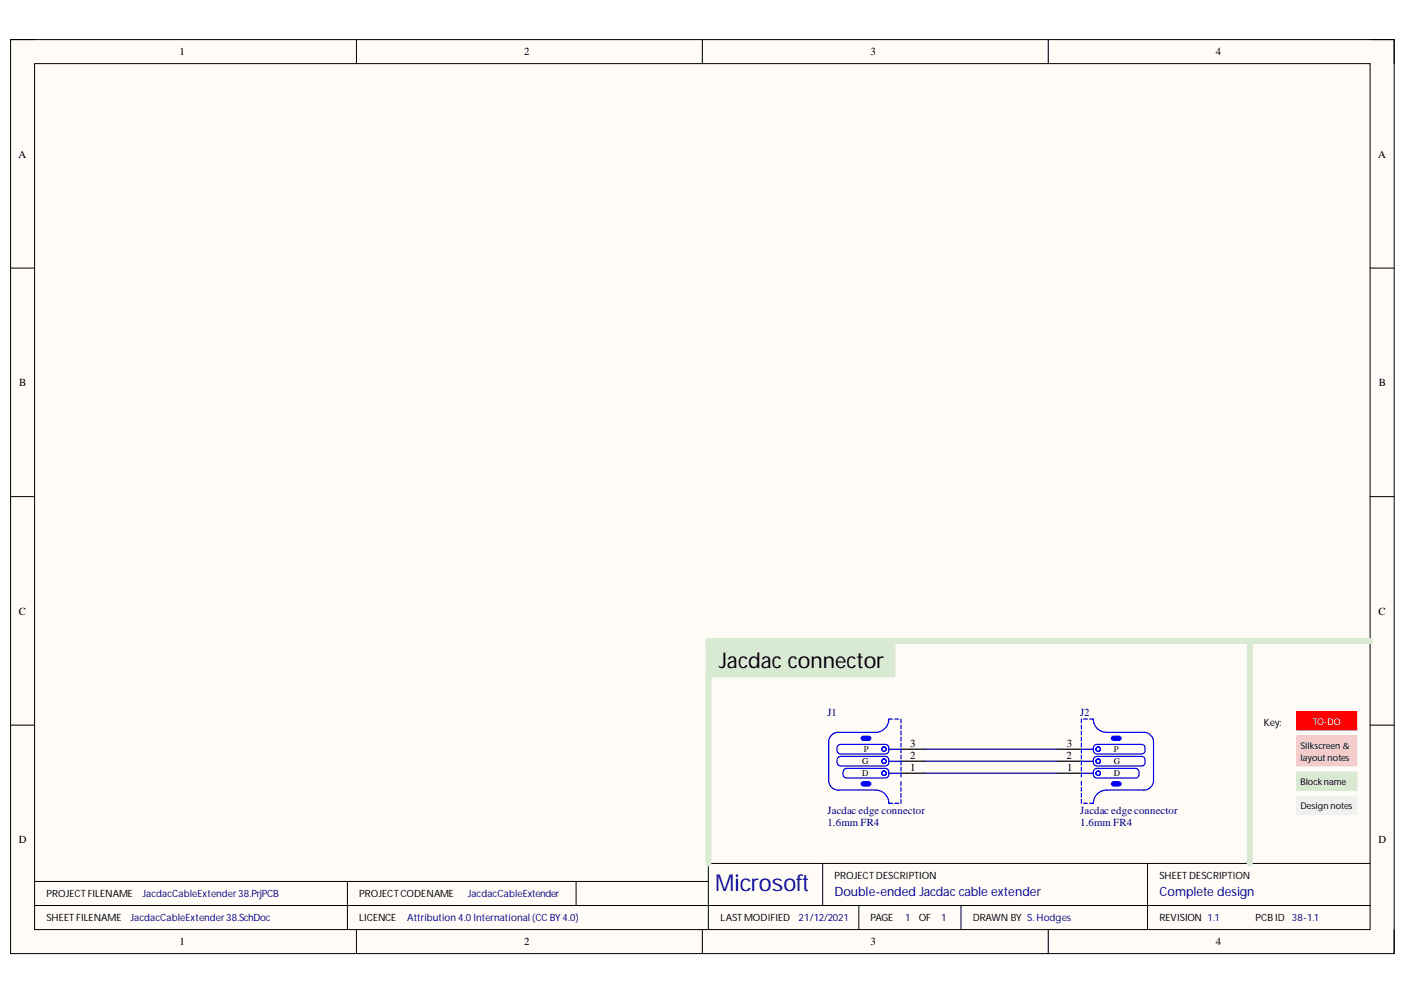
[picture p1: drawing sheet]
<svg xmlns="http://www.w3.org/2000/svg" width="297mm" height="210mm" viewBox="0 0 297 210" stroke-linecap="round" stroke-linejoin="round" font-family="sans-serif">
<path d="M2.2 8.4h292.3v193h-292.3z" fill-rule="evenodd" fill="#fffcf8"/>
<path d="M2.2 8.4h292.3v193h-292.3z" fill="none" stroke="#000" stroke-width=".21"/>
<path d="M7.3 13.4h282.2v182.9h-282.2z" fill-rule="evenodd" fill="#fffcf8"/>
<g fill="none" stroke="#000" stroke-width=".21">
<path d="M2.2 8.4h5.1M7.3 13.4h282.2v182.9h-282.2zM75.3 8.4v5M148.4 8.4v5M221.5 8.4v5M289.5 8.4h5v5M2.2 56.6h5.1M289.5 56.6h5M2.2 104.9h5.1M289.5 104.9h5M2.2 153.1h5.1M289.5 153.1h5"/>
<path d="M7.3 191.2h282.2M7.3 186.1h142.3M73.4 186.1v10.2M75.3 196.3v5.1M121.7 186.1v5.1M148.4 196.3v5.1M173.8 182.3v8.9M181.4 191.2v5.1M203 191.2v5.1M221.5 196.3v5.1M242.4 182.3v14M289.5 182.3h-139.9v14"/>
<path d="M294.5 196.3v5.1"/>
</g>
<path d="M149.6 135.3h39.5v7.7h-39.5z" fill-rule="evenodd" fill="#d9ead3"/>
<path d="M149.6 135.3h39.5v7.7h-39.5z" fill="none" stroke="#d9ead3" stroke-width=".21"/>
<path d="M190.3 158.2h5.1M190.3 160.7h5.1M190.3 163.3h5.1" fill="none" stroke="#000" stroke-width=".25"/>
<g fill="none" stroke="#00f" stroke-width=".25">
<path d="M177.1 160l.5-.3h9.4a1.05 1.05 0 0 1 .8 1 1.05 1.05 0 0 1-.8 1.1h-9.4a1.05 1.05 0 0 1-.8-.8 1.05 1.05 0 0 1 .3-1zM177.1 157.4l.5-.2h9.4a1.05 1.05 0 0 1 .8 1 1.05 1.05 0 0 1-.8 1h-9.4a1.05 1.05 0 0 1-.8-.7 1.05 1.05 0 0 1 .3-1.1zM187.8 158.2h2.5v.8M188.6 151.9h-.8a2.79 2.79 0 0 1-2.8 2.7h-7.9a2.03 2.03 0 0 0-2 2.1v8.1a2.03 2.03 0 0 0 2 2h7.9a2.79 2.79 0 0 1 2.8 2.8h.8M189.1 151.9h.7M190.3 151.9v.7M190.3 153.1v.8M190.3 154.4v.8M190.3 155.7v.8M190.3 156.9v.8M190.3 159.5v.8M178.3 162.5l.6-.2h8.1a1.05 1.05 0 0 1 .8 1 1.05 1.05 0 0 1-.8 1h-8.1a1.06 1.06 0 0 1-.6-1.8z"/>
<path d="M187.8 160.7h2.5v.8M187.8 163.3h2.5v.8M189.1 169.6h.7M190.3 162v.8M190.3 165v.8M190.3 166.3v.8M190.3 167.6v.8M190.3 168.8v.8"/>
<circle cx="186.8" cy="158.2" r=".47"/>
<circle cx="186.8" cy="160.7" r=".47"/>
<circle cx="186.8" cy="163.3" r=".47"/>
</g>
<path d="M182 155.7a1.75 1.75 0 0 1 1.7-.2 .42 .42 0 0 1 .3 .4 .42 .42 0 0 1-.3 .4 1.75 1.75 0 0 1-1.7-.2z" fill="#00f"/>
<path d="M182 155.7a1.75 1.75 0 0 1 1.7-.2 .42 .42 0 0 1 .3 .4 .42 .42 0 0 1-.3 .4 1.75 1.75 0 0 1-1.7-.2z" fill="none" stroke="#00f" stroke-width=".25"/>
<path d="M182 165.3a1.75 1.75 0 0 1 1.7-.2 .42 .42 0 0 1 .3 .4 .42 .42 0 0 1-.3 .4 1.75 1.75 0 0 1-1.7-.1z" fill="#00f"/>
<path d="M182 165.3a1.75 1.75 0 0 1 1.7-.2 .42 .42 0 0 1 .3 .4 .42 .42 0 0 1-.3 .4 1.75 1.75 0 0 1-1.7-.1z" fill="none" stroke="#00f" stroke-width=".25"/>
<path d="M289.5 135.3h-139.9v47" fill="none" stroke="#d9ead3" stroke-width="1.3"/>
<path d="M273.9 150.3h12.8v3.8h-12.8z" fill-rule="evenodd" fill="#f00"/>
<path d="M273.9 150.3h12.8v3.8h-12.8z" fill="none" stroke="#f00" stroke-width=".21"/>
<path d="M273.9 163h12.8v3.8h-12.8z" fill-rule="evenodd" fill="#d9ead3"/>
<path d="M273.9 163h12.8v3.8h-12.8z" fill="none" stroke="#d9ead3" stroke-width=".21"/>
<path d="M273.9 168.1h12.8v3.8h-12.8z" fill-rule="evenodd" fill="#f0f0f0"/>
<path d="M273.9 168.1h12.8v3.8h-12.8z" fill="none" stroke="#f0f0f0" stroke-width=".21"/>
<path d="M273.9 155.4h12.8v6.4h-12.8z" fill-rule="evenodd" fill="#f4cccc"/>
<path d="M273.9 155.4h12.8v6.4h-12.8z" fill="none" stroke="#f4cccc" stroke-width=".21"/>
<path d="M264 135.3v47" fill="none" stroke="#d9ead3" stroke-width="1.3"/>
<path d="M223.4 158.2h5.1M223.4 160.7h5.1M223.4 163.3h5.1" fill="none" stroke="#000" stroke-width=".25"/>
<g fill="none" stroke="#00f" stroke-width=".25">
<path d="M228.5 151.9v.7M228.5 153.1v.8M228.5 154.4v.8M228.5 155.7v.8M228.5 156.9v.8M228.5 159.5v.8M228.9 151.9h.8M230.2 151.9h.8a2.8 2.8 0 0 0 2.8 2.7h7.9a2.03 2.03 0 0 1 2 2.1v8.1a2.03 2.03 0 0 1-2 2h-7.9a2.8 2.8 0 0 0-2.8 2.8h-.8M231 158.2h-2.5v.8M231.2 160l.6-.3h9.4a1.05 1.05 0 0 1 .8 1 1.05 1.05 0 0 1-.8 1.1h-9.4a1.05 1.05 0 0 1-.9-.8 1.05 1.05 0 0 1 .3-1zM231.2 157.4l.6-.2h9.4a1.05 1.05 0 0 1 .8 1 1.05 1.05 0 0 1-.8 1h-9.4a1.05 1.05 0 0 1-.9-.7 1.05 1.05 0 0 1 .3-1.1zM228.5 162v.8"/>
<path d="M228.5 165v.8M228.5 166.3v.8M228.5 167.6v.8M228.5 168.8v.8M228.9 169.6h.8M231 160.7h-2.5v.8M231 163.3h-2.5v.8M231.2 162.5l.6-.2h8.1a1.05 1.05 0 0 1 .8 1 1.05 1.05 0 0 1-.8 1h-8.1a1.06 1.06 0 0 1-.6-1.8z"/>
<circle cx="232" cy="158.2" r=".47"/>
<circle cx="232" cy="160.7" r=".47"/>
<circle cx="232" cy="163.3" r=".47"/>
</g>
<path d="M234.9 155.7a1.75 1.75 0 0 1 1.7-.2 .42 .42 0 0 1 .2 .4 .42 .42 0 0 1-.2 .4 1.75 1.75 0 0 1-1.7-.2z" fill="#00f"/>
<path d="M234.9 155.7a1.75 1.75 0 0 1 1.7-.2 .42 .42 0 0 1 .2 .4 .42 .42 0 0 1-.2 .4 1.75 1.75 0 0 1-1.7-.2z" fill="none" stroke="#00f" stroke-width=".25"/>
<path d="M234.9 165.3a1.75 1.75 0 0 1 1.7-.2 .42 .42 0 0 1 .2 .4 .42 .42 0 0 1-.2 .4 1.75 1.75 0 0 1-1.7-.1z" fill="#00f"/>
<path d="M234.9 165.3a1.75 1.75 0 0 1 1.7-.2 .42 .42 0 0 1 .2 .4 .42 .42 0 0 1-.2 .4 1.75 1.75 0 0 1-1.7-.1z" fill="none" stroke="#00f" stroke-width=".25"/>
<path d="M195.4 158.2h28M195.4 160.7h28M195.4 163.3h28" fill="none" stroke="#000080" stroke-width=".25"/>
<text font-size="4.9" fill="#000080" x="151.1" y="188.2">Microsoft</text>
<text font-size="4.6" x="152" y="141.1">Jacdac connector</text>
<g font-size="2.7" fill="#000080">
<text x="176.3" y="189.3">Double-ended Jacdac cable extender</text>
<text x="244.9" y="189.3">Complete design</text>
</g>
<g font-size="2.3">
<text x="37.9" y="11.7">1</text>
<text x="110.8" y="11.7">2</text>
<text x="183.9" y="11.7">3</text>
<text x="256.9" y="11.7">4</text>
<text x="3.9" y="33.3">A</text>
<text x="291.1" y="33.3">A</text>
<text x="4.1" y="81.5">B</text>
<text x="291.3" y="81.5">B</text>
<text x="4" y="129.8">C</text>
<text x="291.2" y="129.8">C</text>
<text x="192.3" y="160.3">2</text>
<text x="192.3" y="157.8">3</text>
<text x="225.3" y="160.3">2</text>
<text x="225.4" y="157.8">3</text>
<text x="192.3" y="162.8">1</text>
<text x="225.5" y="162.8">1</text>
<text x="4" y="178">D</text>
<text x="291.2" y="178">D</text>
<text x="37.9" y="199.6">1</text>
<text x="110.8" y="199.6">2</text>
<text x="183.9" y="199.6">3</text>
<text x="256.9" y="199.6">4</text>
</g>
<g font-size="2.3" fill="#000080">
<text x="174.8" y="151.2">J1</text>
<text x="228.2" y="151.2">J2</text>
<text x="174.8" y="172">Jacdac edge connector</text>
<text x="228.2" y="172">Jacdac edge connector</text>
<text x="174.8" y="174.5">1.6mm FR4</text>
<text x="228.2" y="174.5">1.6mm FR4</text>
</g>
<g font-size="2.1">
<text x="267" y="153.4">Key:</text>
<text x="176.3" y="185.6">PROJECTDESCRIPTION</text>
<text x="244.9" y="185.6">SHEETDESCRIPTION</text>
<text x="9.8" y="189.5">PROJECTFILENAME</text>
<text x="75.9" y="189.5">PROJECTCODENAME</text>
<text x="9.8" y="194.5">SHEETFILENAME</text>
<text x="75.9" y="194.5">LICENCE</text>
<text x="152.2" y="194.5">LASTMODIFIED</text>
<text x="183.9" y="194.5">PAGE</text>
<text x="194.1" y="194.5">OF</text>
<text x="205.5" y="194.5">DRAWN BY S. Hodges</text>
<text x="244.9" y="194.5">REVISION 1.1</text>
<text x="265.2" y="194.5">PCBID</text>
</g>
<g font-size="2.1" fill="#000080">
<text x="30.1" y="189.5">JacdacCableExtender38.PrjPCB</text>
<text x="98.8" y="189.5">JacdacCableExtender</text>
<text x="27.6" y="194.5">JacdacCableExtender38.SchDoc</text>
<text x="86" y="194.5">Attribution 4.0International (CC BY 4.0)</text>
<text x="168.7" y="194.5">21/12/2021</text>
<text x="191.2" y="194.5">1</text>
<text x="198.8" y="194.5">1</text>
<text x="272.9" y="194.5">38-1.1</text>
</g>
<text font-size="1.9" fill="#fff" x="277.3" y="153.2">TO-DO</text>
<g font-size="1.9">
<text x="182.2" y="161.4">G</text>
<text x="182.5" y="158.9">P</text>
<text x="235.3" y="161.4">G</text>
<text x="235.3" y="158.9">P</text>
<text x="274.7" y="158.3">Silkscreen &amp;</text>
<text x="274.7" y="160.8">layoutnotes</text>
<text x="182.2" y="163.9">D</text>
<text x="235.3" y="163.9">D</text>
<text x="274.7" y="165.9">Blockname</text>
<text x="274.7" y="170.9">Design notes</text>
</g>
</svg>
